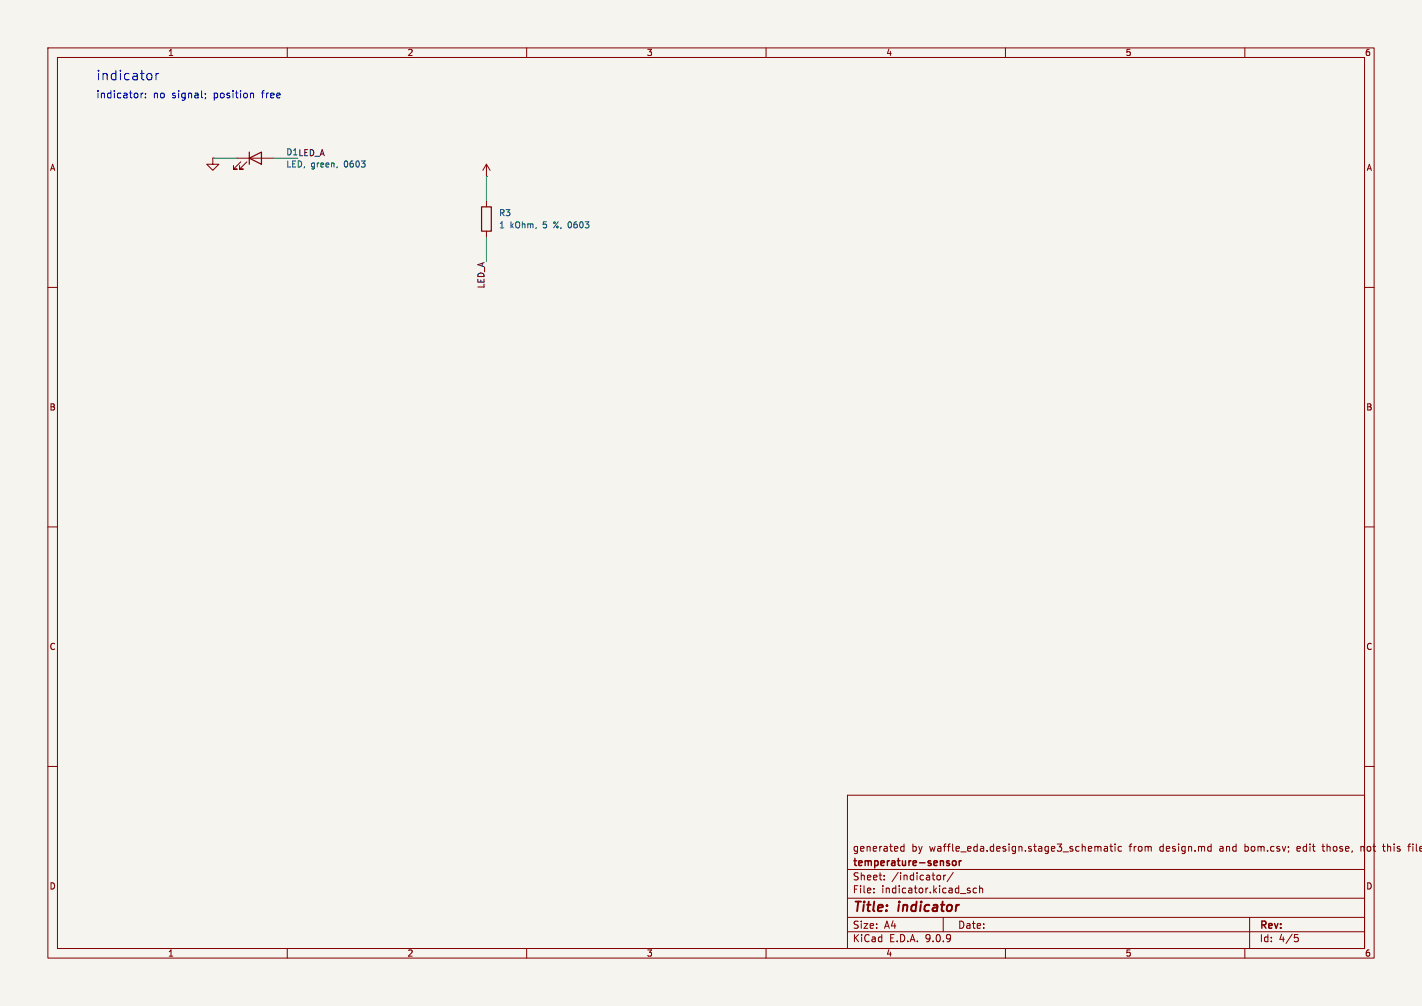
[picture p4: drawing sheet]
<svg xmlns="http://www.w3.org/2000/svg" width="297mm" height="210mm" viewBox="0 0 297 210" stroke-linecap="round" stroke-linejoin="round" font-family="sans-serif">
<path d="M0 0h297v210h-297z" fill="#f5f4ef" stroke="#f5f4ef" stroke-width=".21"/>
<g fill="none" stroke="#840000" stroke-width=".21">
<path d="M10 10h277v190h-277zM12 12h273v186h-273zM60 10v2M110 10v2M160 10v2M210 10v2M260 10v2M44.4 33v1.3h1.3l-1.3 1.3-1.2-1.3h1.2M44.4 33h.1M49.5 33h7.6M50.3 33.8l-1.5 1.5h.7h-.7v-.8M51.6 33.8l-1.6 1.5h.8h-.8v-.8"/>
<path d="M101.6 36.8h.1M101.6 34.3v2.5M101.6 34.3l-.8 1.3M101.6 34.3l.8 1.3M101.6 41.9v1.3M101.6 48.3v1.2M10 60h2M285 60h2M10 110h2M285 110h2M10 160h2M177 166h108v32h-108z"/>
<path d="M188.8 176.2v1.5M188.8 176.8l-.4-.1-.3 .3 .1 .6h.6M229.1 176.7l.2 .2M229.3 176.9l.2-.2 .4 .1 .1 .9M229.3 176.9v.8M230.7 176.8h.5l.1 .9M231.3 177.1h-.5l-.2 .2 .2 .4 .5-.1M231.8 176.7h.6M232 176.2v1.3l.4 .2M232.9 176.2v.1M232.9 176.7v1M234.2 176.8l-.4-.1-.3 .3 .2 .6h.5"/>
<path d="M252.5 176.7l.5 .1M253 177.6l-.5 .1M253 176.2v1.5M271 176.8v.8M271.6 177.1l-.7 .1M276.1 176.7h.6M276.3 176.2v1.3l.2 .2M284.2 176.7v1M284.7 176.7l-.5 .1M285 160h2M288.7 176.7h.6M289 176.2v1.3l.3 .2"/>
<path d="M294 176.7h.6M294.6 176.2l-.4 .2v1.3M60 198v2M110 198v2M160 198v2M177 194.5h108M177 191.5h108M177 187.5h108M177 181.5h108M182.5 186.3v.1M182.5 185.5v.1M184.7 183.6v.1"/>
<path d="M184.7 182.8v.1M196 182.7l.3 .1 .2 .2-.1 .6-.4 .1M197 191.5v3M197.1 182.7v1M197.5 182.7l-.4 .3M199.1 182.1l-1.3 2M202.2 185.9l.4 .1 .1 .2-.2 .2h-.3M202.2 185.4l.4 .1M204 185.5l-.5-.1-.3 .3 .2 .6h.6M204.6 185.5l.2-.1 .4 .1v.9M204.6 184.9v1.5M210 198v2"/>
<path d="M260 198v2M261 191.5v6.5M270.4 195.1h.7M270.5 195.7h.4l.3 .3-.2 .5-.5 .1"/>
</g>
<path d="M199.1 179.8l.3-.1 .3 .3v.4l-.3 .3-.3-.1-.2-.2zM200.3 179.7v1M200.8 179.7l-.5 .3M198.3 180.3v.3" fill="none" stroke="#840000" stroke-width=".3"/>
<path d="M52.1 33l2.5-1.2v2.5zM52.1 31.8v2.5M100.6 43.2h2v5.1h-2z" fill="none" stroke="#840000" stroke-width=".25"/>
<path d="M70.4 34.8v.2" fill="none" stroke="#006464" stroke-width=".21"/>
<path d="M44.4 33h5.1M57.1 33h5.1M101.6 36.8v5.1M101.6 49.5v5.1" fill="none" stroke="#009600" stroke-width=".21"/>
<path d="M29.5 19.4v1M29.9 19.4l-.4 .3M30.4 19.5v.2M31.3 15.3l.4 .4v.6l-.4 .4M32.6 15.3v1.4M33.1 15.3l-.3 .1-.2 .3M42.9 19.5v.2M52.5 19.4l.5 .3v.7M30.4 20.3v.1M43 20.4l-.2 .3" fill="none" stroke="#0000c2" stroke-width=".21"/>
<text font-size="2.8" fill="#0000c2" x="20" y="17">indicator</text>
<g font-size="2.8" fill="#840000">
<text x="178" y="190.9">Title:</text>
<text x="187.7" y="190.9">indicator</text>
</g>
<g font-size="2.1" fill="#0000c2">
<text x="20" y="20.7">indicator:</text>
<text x="31.9" y="20.7">no</text>
<text x="36" y="20.7">signal;</text>
<text x="44.8" y="20.7">position</text>
<text x="55" y="20.7">free</text>
</g>
<g font-size="2.1" fill="#840000">
<text x="178" y="178">generated</text>
<text x="190.4" y="178">by</text>
<text x="194.2" y="178">waffle_eda.design.stage3_schematic</text>
<text x="236" y="178">from</text>
<text x="242.5" y="178">design.md</text>
<text x="255.1" y="178">and</text>
<text x="260.5" y="178">bom.csv;</text>
<text x="271.6" y="178">edit</text>
<text x="277.1" y="178">those,</text>
<text x="285.2" y="178">not</text>
<text x="290.1" y="178">this</text>
<text x="295.5" y="178">file</text>
<text x="178" y="184">Sheet:</text>
<text x="178" y="181.2">temperature-sensor</text>
<text x="186.2" y="184">/indicator/</text>
<text x="178" y="186.7">File:</text>
<text x="184.1" y="186.7">indicator.kicad_sch</text>
<text x="178" y="196.9">KiCad</text>
<text x="178" y="194.1">Size:</text>
<text x="184.7" y="194.1">A4</text>
<text x="185.7" y="196.9">E.D.A.</text>
<text x="193.3" y="196.9">9.0.9</text>
<text x="200" y="194.1">Date:</text>
<text x="263" y="194.3">Rev:</text>
<text x="263" y="196.9">Id:</text>
<text x="267.1" y="196.9">4/5</text>
</g>
<g font-size="1.8" fill="#840000">
<text x="35" y="11.9">1</text>
<text x="85" y="11.9">2</text>
<text x="135" y="11.9">3</text>
<text x="185" y="11.9">4</text>
<text x="235" y="11.9">5</text>
<text x="285" y="11.9">6</text>
<text x="10.3" y="35.9">A</text>
<text x="285.3" y="35.9">A</text>
<text x="10.3" y="85.9">B</text>
<text x="285.3" y="85.9">B</text>
<text x="10.3" y="135.9">C</text>
<text x="285.3" y="135.9">C</text>
<text x="10.3" y="185.9">D</text>
<text x="285.3" y="185.9">D</text>
<text x="35" y="199.9">1</text>
<text x="85" y="199.9">2</text>
<text x="135" y="199.9">3</text>
<text x="185" y="199.9">4</text>
<text x="235" y="199.9">5</text>
<text x="285" y="199.9">6</text>
</g>
<g font-size="1.8" fill="#0f0f0f">
<text x="59.7" y="32.6">D1LED_A</text>
<text x="101.3" y="60.3" transform="rotate(-90 101.3 60.3)">LED_A</text>
</g>
<g font-size="1.8" fill="#006464">
<text x="59.7" y="35.2">LED,</text>
<text x="64.9" y="35.2">green,</text>
<text x="72" y="35.2">0603</text>
<text x="104.1" y="45.3">R3</text>
<text x="104.1" y="47.9">1</text>
<text x="106.5" y="47.9">kOhm,</text>
<text x="113.5" y="47.9">5</text>
<text x="115.9" y="47.9">%, 0603</text>
</g>
</svg>
